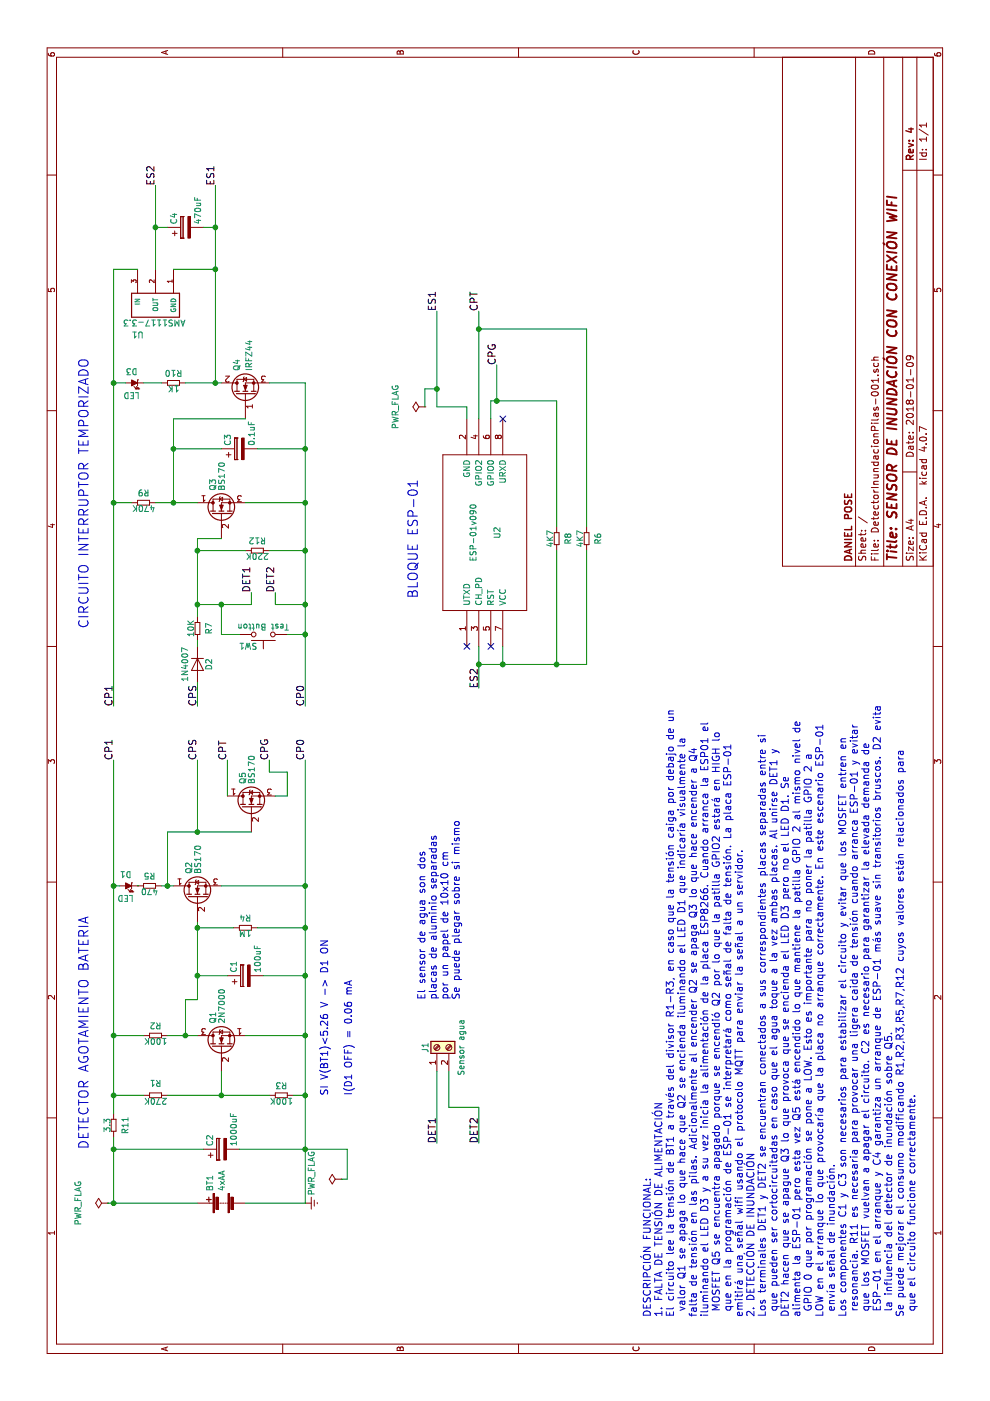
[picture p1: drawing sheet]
EESchema Schematic File Version 2
LIBS:DetectorInundacionPilas-001-rescue
LIBS:power
LIBS:device
LIBS:switches
LIBS:relays
LIBS:motors
LIBS:transistors
LIBS:conn
LIBS:linear
LIBS:regul
LIBS:74xx
LIBS:cmos4000
LIBS:adc-dac
LIBS:memory
LIBS:xilinx
LIBS:microcontrollers
LIBS:dsp
LIBS:microchip
LIBS:analog_switches
LIBS:motorola
LIBS:texas
LIBS:intel
LIBS:audio
LIBS:interface
LIBS:digital-audio
LIBS:philips
LIBS:display
LIBS:cypress
LIBS:siliconi
LIBS:opto
LIBS:atmel
LIBS:contrib
LIBS:valves
LIBS:DetectorInundacionPilas-001-cache
EELAYER 25 0
EELAYER END
$Descr A4 11693 8268
encoding utf-8
Sheet 1 1
Title "SENSOR DE INUNDACIÓN CON CONEXIÓN WIFI"
Date "2018-01-09"
Rev "4"
Comp "DANIEL POSE"
Comment1 ""
Comment2 ""
Comment3 ""
Comment4 ""
$EndDescr
$Comp
L Battery BT1
U 1 1
P 1650 1850
F 0 "BT1" H 1750 1950 50  0000 L CNN
F 1 "4xAA" H 1750 1850 50  0000 L CNN
F 2 "Pin_Headers:Pin_Header_Straight_1x02_Pitch2.54mm" V 1650 1910 50  0001 C CNN
F 3 "" V 1650 1910 50  0001 C CNN
	1    1650 1850
	1    0    0    -1  
$EndComp
$Comp
L R-RESCUE-DetectorInundacionPilas-001 R2
U 1 1
P 3050 1300
F 0 "R2" V 3130 1300 50  0000 C CNN
F 1 "100K" V 3000 1300 50  0000 C CNN
F 2 "Resistors_ThroughHole:R_Axial_DIN0207_L6.3mm_D2.5mm_P10.16mm_Horizontal" V 2980 1300 50  0001 C CNN
F 3 "" H 3050 1300 50  0001 C CNN
	1    3050 1300
	1    0    0    -1  
$EndComp
$Comp
L R-RESCUE-DetectorInundacionPilas-001 R3
U 1 1
P 2550 2350
F 0 "R3" V 2630 2350 50  0000 C CNN
F 1 "100K" V 2500 2350 50  0000 C CNN
F 2 "Resistors_ThroughHole:R_Axial_DIN0207_L6.3mm_D2.5mm_P10.16mm_Horizontal" V 2480 2350 50  0001 C CNN
F 3 "" H 2550 2350 50  0001 C CNN
	1    2550 2350
	1    0    0    -1  
$EndComp
$Comp
L 2N7000 Q1
U 1 1
P 2950 1850
F 0 "Q1" H 3150 1925 50  0000 L CNN
F 1 "2N7000" H 3150 1850 50  0000 L CNN
F 2 "TO_SOT_Packages_THT:TO-92_Molded_Narrow" H 3150 1775 50  0001 L CIN
F 3 "" H 2950 1850 50  0001 L CNN
	1    2950 1850
	1    0    0    -1  
$EndComp
$Comp
L R-RESCUE-DetectorInundacionPilas-001 R1
U 1 1
P 2550 1300
F 0 "R1" V 2650 1300 50  0000 C CNN
F 1 "270K" V 2500 1300 50  0000 C CNN
F 2 "Resistors_ThroughHole:R_Axial_DIN0207_L6.3mm_D2.5mm_P10.16mm_Horizontal" V 2480 1300 50  0001 C CNN
F 3 "" H 2550 1300 50  0001 C CNN
	1    2550 1300
	1    0    0    -1  
$EndComp
$Comp
L R-RESCUE-DetectorInundacionPilas-001 R4
U 1 1
P 3950 2050
F 0 "R4" V 4030 2050 50  0000 C CNN
F 1 "1M" V 3900 2050 50  0000 C CNN
F 2 "Resistors_ThroughHole:R_Axial_DIN0207_L6.3mm_D2.5mm_P10.16mm_Horizontal" V 3880 2050 50  0001 C CNN
F 3 "" H 3950 2050 50  0001 C CNN
	1    3950 2050
	1    0    0    -1  
$EndComp
$Comp
L BS170 Q2
U 1 1
P 4200 1650
F 0 "Q2" H 4400 1725 50  0000 L CNN
F 1 "BS170" H 4400 1650 50  0000 L CNN
F 2 "TO_SOT_Packages_THT:TO-92_Molded_Narrow" H 4400 1575 50  0001 L CIN
F 3 "" H 4200 1650 50  0001 L CNN
	1    4200 1650
	1    0    0    -1  
$EndComp
$Comp
L LED-RESCUE-DetectorInundacionPilas-001 D1
U 1 1
P 4300 1050
F 0 "D1" H 4300 1150 50  0000 C CNN
F 1 "LED" H 4300 950 50  0000 C CNN
F 2 "w_indicators:led_5mm_red" H 4300 1050 50  0001 C CNN
F 3 "" H 4300 1050 50  0001 C CNN
	1    4300 1050
	0    1    1    0   
$EndComp
$Comp
L R-RESCUE-DetectorInundacionPilas-001 R5
U 1 1
P 4300 1250
F 0 "R5" V 4380 1250 50  0000 C CNN
F 1 "470" V 4250 1250 50  0000 C CNN
F 2 "Resistors_ThroughHole:R_Axial_DIN0207_L6.3mm_D2.5mm_P10.16mm_Horizontal" V 4230 1250 50  0001 C CNN
F 3 "" H 4300 1250 50  0001 C CNN
	1    4300 1250
	1    0    0    -1  
$EndComp
$Comp
L Earth #PWR01
U 1 1
P 1650 2550
F 0 "#PWR01" H 1650 2300 50  0001 C CNN
F 1 "Earth" H 1650 2400 50  0001 C CNN
F 2 "" H 1650 2550 50  0001 C CNN
F 3 "" H 1650 2550 50  0001 C CNN
	1    1650 2550
	1    0    0    -1  
$EndComp
Text Label 5350 950  0    60   ~ 0
CP1
Text Label 5350 2550 0    60   ~ 0
CP0
Text Label 5350 1650 0    60   ~ 0
CPS
Text Notes 2100 750  0    79   ~ 0
DETECTOR AGOTAMIENTO BATERIA
Text Notes 2550 2750 0    59   ~ 0
SI V(BT1)<5.26 V -> D1 ON
Text Notes 2550 2950 0    59   ~ 0
I(D1 OFF) = 0.06 mA
$Comp
L D D2
U 1 1
P 6150 1650
F 0 "D2" H 6150 1750 50  0000 C CNN
F 1 "1N4007" H 6150 1550 50  0000 C CNN
F 2 "Diodes_ThroughHole:D_DO-41_SOD81_P10.16mm_Horizontal" H 6150 1650 50  0001 C CNN
F 3 "" H 6150 1650 50  0001 C CNN
	1    6150 1650
	-1   0    0    1   
$EndComp
$Comp
L AMS1117-3.3 U1
U 1 1
P 9150 1300
F 0 "U1" H 9250 1550 50  0000 L CNN
F 1 "AMS1117-3.3" H 8900 1450 50  0000 L CNN
F 2 "TO_SOT_Packages_SMD:SOT-223" H 9400 1350 50  0001 L CNN
F 3 "" H 9150 1300 60  0001 C CNN
	1    9150 1300
	0    -1   -1   0   
$EndComp
$Comp
L ESP-01v090 U2
U 1 1
P 7250 4050
F 0 "U2" H 7250 3950 50  0000 C CNN
F 1 "ESP-01v090" H 7250 4150 50  0000 C CNN
F 2 "ESP8266:ESP-01" H 7250 4050 50  0001 C CNN
F 3 "" H 7250 4050 50  0001 C CNN
	1    7250 4050
	1    0    0    -1  
$EndComp
$Comp
L 2N60 Q4
U 1 1
P 8400 2050
F 0 "Q4" H 8600 2125 50  0000 L CNN
F 1 "IRFZ44" H 8600 2050 50  0000 L TNN
F 2 "TO_SOT_Packages_THT:TO-220-3_Vertical" H 8600 1975 50  0001 L CIN
F 3 "" H 8400 2050 50  0001 L CNN
	1    8400 2050
	1    0    0    -1  
$EndComp
$Comp
L LED-RESCUE-DetectorInundacionPilas-001 D3
U 1 1
P 8500 1100
F 0 "D3" H 8500 1200 50  0000 C CNN
F 1 "LED" H 8500 1000 50  0000 C CNN
F 2 "w_indicators:led_5mm_green" H 8500 1100 50  0001 C CNN
F 3 "" H 8500 1100 50  0001 C CNN
	1    8500 1100
	0    1    1    0   
$EndComp
$Comp
L Screw_Terminal_01x02 J1
U 1 1
P 2950 3650
F 0 "J1" H 2950 3750 50  0000 C CNN
F 1 "Sensor agua" H 2950 3450 50  0000 C CNN
F 2 "Pin_Headers:Pin_Header_Straight_1x02_Pitch2.54mm" H 2950 3650 50  0001 C CNN
F 3 "" H 2950 3650 50  0001 C CNN
	1    2950 3650
	1    0    0    -1  
$EndComp
$Comp
L R-RESCUE-DetectorInundacionPilas-001 R7
U 1 1
P 6450 1650
F 0 "R7" V 6350 1650 50  0000 C CNN
F 1 "10K" V 6500 1650 50  0000 C CNN
F 2 "Resistors_ThroughHole:R_Axial_DIN0207_L6.3mm_D2.5mm_P10.16mm_Horizontal" V 6380 1650 50  0001 C CNN
F 3 "" H 6450 1650 50  0001 C CNN
	1    6450 1650
	0    -1   -1   0   
$EndComp
$Comp
L R-RESCUE-DetectorInundacionPilas-001 R9
U 1 1
P 7500 1200
F 0 "R9" V 7580 1200 50  0000 C CNN
F 1 "470K" V 7450 1200 50  0000 C CNN
F 2 "Resistors_ThroughHole:R_Axial_DIN0207_L6.3mm_D2.5mm_P10.16mm_Horizontal" V 7430 1200 50  0001 C CNN
F 3 "" H 7500 1200 50  0001 C CNN
	1    7500 1200
	1    0    0    -1  
$EndComp
$Comp
L R-RESCUE-DetectorInundacionPilas-001 R10
U 1 1
P 8500 1450
F 0 "R10" V 8580 1450 50  0000 C CNN
F 1 "1K" V 8450 1450 50  0000 C CNN
F 2 "Resistors_ThroughHole:R_Axial_DIN0207_L6.3mm_D2.5mm_P10.16mm_Horizontal" V 8430 1450 50  0001 C CNN
F 3 "" H 8500 1450 50  0001 C CNN
	1    8500 1450
	1    0    0    -1  
$EndComp
Text Label 6750 2100 0    60   ~ 0
DET1
Text Label 6750 2300 0    60   ~ 0
DET2
Text Label 2150 3650 0    60   ~ 0
DET1
Text Label 2150 4000 0    60   ~ 0
DET2
Text Label 5800 950  0    60   ~ 0
CP1
Text Label 5800 2550 0    60   ~ 0
CP0
Text Label 5800 1650 0    60   ~ 0
CPS
Text Notes 6450 750  0    79   ~ 0
CIRCUITO INTERRUPTOR TEMPORIZADO
Text Notes 3350 3850 0    60   ~ 0
El sensor de agua son dos \nplacas de aluminio separadas\npor un papel de 10x10 cm\nSe puede plegar sobre si mismo
Text Label 10150 1300 0    60   ~ 0
ES2
Text Label 10150 1800 0    60   ~ 0
ES1
$Comp
L BS170 Q5
U 1 1
P 4950 2100
F 0 "Q5" H 5150 2175 50  0000 L CNN
F 1 "BS170" H 5150 2100 50  0000 L CNN
F 2 "TO_SOT_Packages_THT:TO-92_Molded_Narrow" H 5150 2025 50  0001 L CIN
F 3 "" H 4950 2100 50  0001 L CNN
	1    4950 2100
	1    0    0    -1  
$EndComp
Text Label 5350 1900 0    60   ~ 0
CPT
Text Notes 6700 3500 0    79   ~ 0
BLOQUE ESP-01
$Comp
L R-RESCUE-DetectorInundacionPilas-001 R8
U 1 1
P 7200 4650
F 0 "R8" V 7100 4650 50  0000 C CNN
F 1 "4K7" V 7250 4650 50  0000 C CNN
F 2 "Resistors_ThroughHole:R_Axial_DIN0207_L6.3mm_D2.5mm_P10.16mm_Horizontal" V 7130 4650 50  0001 C CNN
F 3 "" H 7200 4650 50  0001 C CNN
	1    7200 4650
	0    -1   -1   0   
$EndComp
Text Label 9100 4000 0    60   ~ 0
CPT
Text Label 5950 4000 0    60   ~ 0
ES2
Text Label 9100 3650 0    60   ~ 0
ES1
$Comp
L CP C2
U 1 1
P 2100 1850
F 0 "C2" H 2125 1950 50  0000 L CNN
F 1 "1000uF" H 2125 1750 50  0000 L CNN
F 2 "Capacitors_ThroughHole:CP_Radial_D10.0mm_P5.00mm" H 2138 1700 50  0001 C CNN
F 3 "" H 2100 1850 50  0001 C CNN
	1    2100 1850
	1    0    0    -1  
$EndComp
NoConn ~ 6300 4100
NoConn ~ 6300 3900
NoConn ~ 8200 4200
$Comp
L PWR_FLAG #FLG02
U 1 1
P 1650 900
F 0 "#FLG02" H 1650 975 50  0001 C CNN
F 1 "PWR_FLAG" H 1650 1150 50  0000 C CNN
F 2 "" H 1650 900 50  0001 C CNN
F 3 "" H 1650 900 50  0001 C CNN
	1    1650 900 
	1    0    0    -1  
$EndComp
$Comp
L PWR_FLAG #FLG03
U 1 1
P 1850 2850
F 0 "#FLG03" H 1850 2925 50  0001 C CNN
F 1 "PWR_FLAG" H 1900 3100 50  0000 C CNN
F 2 "" H 1850 2850 50  0001 C CNN
F 3 "" H 1850 2850 50  0001 C CNN
	1    1850 2850
	1    0    0    -1  
$EndComp
$Comp
L PWR_FLAG #FLG04
U 1 1
P 8300 3550
F 0 "#FLG04" H 8300 3625 50  0001 C CNN
F 1 "PWR_FLAG" H 8300 3800 50  0000 C CNN
F 2 "" H 8300 3550 50  0001 C CNN
F 3 "" H 8300 3550 50  0001 C CNN
	1    8300 3550
	1    0    0    -1  
$EndComp
Text Label 5350 2250 0    60   ~ 0
CPG
$Comp
L BS170 Q3
U 1 1
P 7400 1850
F 0 "Q3" H 7600 1925 50  0000 L CNN
F 1 "BS170" H 7600 1850 50  0000 L CNN
F 2 "TO_SOT_Packages_THT:TO-92_Molded_Narrow" H 7600 1775 50  0001 L CIN
F 3 "" H 7400 1850 50  0001 L CNN
	1    7400 1850
	1    0    0    -1  
$EndComp
$Comp
L SW_Push SW1
U 1 1
P 6400 2200
F 0 "SW1" H 6450 2300 50  0000 L CNN
F 1 "Test Button" H 6400 2140 50  0000 C CNN
F 2 "Pin_Headers:Pin_Header_Straight_1x02_Pitch2.54mm" H 6400 2400 50  0001 C CNN
F 3 "" H 6400 2400 50  0001 C CNN
	1    6400 2200
	0    -1   -1   0   
$EndComp
$Comp
L R-RESCUE-DetectorInundacionPilas-001 R6
U 1 1
P 7200 4900
F 0 "R6" V 7100 4900 50  0000 C CNN
F 1 "4K7" V 7250 4900 50  0000 C CNN
F 2 "Resistors_ThroughHole:R_Axial_DIN0207_L6.3mm_D2.5mm_P10.16mm_Horizontal" V 7130 4900 50  0001 C CNN
F 3 "" H 7200 4900 50  0001 C CNN
	1    7200 4900
	0    -1   -1   0   
$EndComp
Text Label 8650 4150 0    60   ~ 0
CPG
Wire Wire Line
	1650 900  1650 1650
Wire Wire Line
	2550 950  2550 1200
Wire Wire Line
	3050 950  3050 1200
Connection ~ 2550 950 
Connection ~ 3050 950 
Wire Wire Line
	2550 1400 2550 2250
Wire Wire Line
	2550 1850 2750 1850
Connection ~ 2550 1850
Wire Wire Line
	3050 1400 3050 1650
Connection ~ 3050 1550
Wire Wire Line
	3050 2550 3050 2050
Wire Wire Line
	2550 2550 2550 2450
Connection ~ 3050 2550
Connection ~ 2550 2550
Wire Wire Line
	3950 2550 3950 2150
Connection ~ 3950 2550
Wire Wire Line
	1650 2050 1650 2550
Wire Wire Line
	1650 2550 5350 2550
Connection ~ 4300 950 
Wire Wire Line
	8500 1200 8500 1350
Wire Wire Line
	6300 1650 6350 1650
Wire Wire Line
	8500 1550 8500 1850
Wire Wire Line
	7500 1300 7500 1650
Wire Wire Line
	5800 950  9450 950 
Connection ~ 7500 950 
Wire Wire Line
	5800 2550 8500 2550
Wire Wire Line
	8500 2550 8500 2250
Connection ~ 7500 2550
Wire Wire Line
	2150 3650 2750 3650
Wire Wire Line
	2750 3750 2450 3750
Wire Wire Line
	2450 3750 2450 4000
Wire Wire Line
	2450 4000 2150 4000
Wire Wire Line
	6000 1650 5800 1650
Wire Wire Line
	8500 1800 10150 1800
Connection ~ 8500 1800
Wire Wire Line
	9450 1800 9450 1450
Wire Wire Line
	9450 1300 10150 1300
Connection ~ 9450 1800
Wire Wire Line
	5050 1900 5350 1900
Wire Wire Line
	4750 1650 5350 1650
Wire Wire Line
	6300 4200 6150 4200
Wire Wire Line
	6150 4000 6150 4900
Wire Wire Line
	5950 4000 6300 4000
Connection ~ 6150 4000
Wire Wire Line
	6150 4650 7100 4650
Connection ~ 6150 4200
Wire Wire Line
	8350 4650 7300 4650
Wire Wire Line
	8200 4000 9100 4000
Wire Wire Line
	2100 1700 2100 950 
Connection ~ 2100 950 
Wire Wire Line
	2100 2000 2100 2900
Connection ~ 2100 2550
Wire Wire Line
	8200 3900 8300 3900
Wire Wire Line
	8300 3900 8300 3650
Wire Wire Line
	8300 3650 9100 3650
Connection ~ 1650 950 
Wire Wire Line
	1850 2850 1850 2900
Wire Wire Line
	1850 2900 2100 2900
Wire Wire Line
	8300 3550 8450 3550
Wire Wire Line
	8450 3550 8450 3650
Connection ~ 8450 3650
Wire Wire Line
	8500 950  8500 1050
Wire Wire Line
	3050 1550 3350 1550
Wire Wire Line
	3350 1550 3350 1650
Wire Wire Line
	3350 1650 4000 1650
Wire Wire Line
	3950 1950 3950 1650
Connection ~ 3950 1650
Wire Wire Line
	4300 950  4300 1000
Wire Wire Line
	4300 1150 4300 1150
Wire Wire Line
	4300 1350 4300 1450
Wire Wire Line
	4300 1850 4300 2550
Connection ~ 4300 2550
Wire Wire Line
	5050 2300 5050 2400
Wire Wire Line
	5050 2400 5250 2400
Wire Wire Line
	5250 2400 5250 2250
Wire Wire Line
	5250 2250 5350 2250
Wire Wire Line
	8200 1450 8200 2050
Wire Wire Line
	7500 1450 8200 1450
Connection ~ 7500 1450
Wire Wire Line
	6550 1650 7200 1650
Wire Wire Line
	7200 1650 7200 1850
Wire Wire Line
	7500 1100 7500 950 
Wire Wire Line
	7500 2050 7500 2550
Wire Wire Line
	6650 1650 6650 2100
Wire Wire Line
	6650 2100 6750 2100
Connection ~ 6650 1650
Wire Wire Line
	6750 2300 6650 2300
Wire Wire Line
	6650 2300 6650 2550
Connection ~ 6650 2550
Wire Wire Line
	6400 2000 6400 1850
Wire Wire Line
	6400 1850 6650 1850
Connection ~ 6650 1850
Wire Wire Line
	6400 2400 6400 2550
Connection ~ 6400 2550
Wire Wire Line
	6150 4900 7100 4900
Connection ~ 6150 4650
Wire Wire Line
	8350 4100 8350 4650
Wire Wire Line
	8350 4100 8200 4100
Wire Wire Line
	8350 4150 8650 4150
Connection ~ 8350 4150
Wire Wire Line
	8950 4900 7300 4900
Wire Wire Line
	8950 4000 8950 4900
Wire Wire Line
	4750 1400 4750 2100
Wire Wire Line
	4300 1400 4750 1400
Connection ~ 4300 1400
Connection ~ 4750 1650
$Comp
L CP C1
U 1 1
P 3550 2050
F 0 "C1" H 3575 2150 50  0000 L CNN
F 1 "100uF" H 3575 1950 50  0000 L CNN
F 2 "Capacitors_ThroughHole:CP_Radial_D4.0mm_P2.00mm" H 3588 1900 50  0001 C CNN
F 3 "" H 3550 2050 50  0001 C CNN
	1    3550 2050
	1    0    0    -1  
$EndComp
Wire Wire Line
	3550 1900 3550 1650
Connection ~ 3550 1650
Wire Wire Line
	3550 2200 3550 2550
Connection ~ 3550 2550
$Comp
L CP C3
U 1 1
P 7950 2000
F 0 "C3" H 7975 2100 50  0000 L CNN
F 1 "0.1uF" H 7975 1900 50  0000 L CNN
F 2 "Capacitors_ThroughHole:CP_Radial_D4.0mm_P2.00mm" H 7988 1850 50  0001 C CNN
F 3 "" H 7950 2000 50  0001 C CNN
	1    7950 2000
	1    0    0    -1  
$EndComp
Wire Wire Line
	7950 1850 7950 1450
Connection ~ 7950 1450
Wire Wire Line
	7950 2150 7950 2550
Connection ~ 7950 2550
Connection ~ 8500 950 
Wire Wire Line
	9450 950  9450 1150
$Comp
L R-RESCUE-DetectorInundacionPilas-001 R12
U 1 1
P 7100 2150
F 0 "R12" V 7180 2150 50  0000 C CNN
F 1 "220K" V 7050 2150 50  0000 C CNN
F 2 "Resistors_ThroughHole:R_Axial_DIN0207_L6.3mm_D2.5mm_P10.16mm_Horizontal" V 7030 2150 50  0001 C CNN
F 3 "" H 7100 2150 50  0001 C CNN
	1    7100 2150
	1    0    0    -1  
$EndComp
Wire Wire Line
	7100 2050 7100 1650
Connection ~ 7100 1650
Wire Wire Line
	7100 2250 7100 2550
Connection ~ 7100 2550
$Comp
L R-RESCUE-DetectorInundacionPilas-001 R11
U 1 1
P 2300 950
F 0 "R11" V 2200 950 50  0000 C CNN
F 1 "3.3" V 2350 950 50  0000 C CNN
F 2 "Resistors_ThroughHole:R_Axial_DIN0207_L6.3mm_D2.5mm_P10.16mm_Horizontal" V 2230 950 50  0001 C CNN
F 3 "" H 2300 950 50  0001 C CNN
	1    2300 950 
	0    -1   -1   0   
$EndComp
Wire Wire Line
	1650 950  2200 950 
Wire Wire Line
	2400 950  5350 950 
Connection ~ 8950 4000
$Comp
L CP C4
U 1 1
P 9800 1550
F 0 "C4" H 9825 1650 50  0000 L CNN
F 1 "470uF" H 9825 1450 50  0000 L CNN
F 2 "Capacitors_ThroughHole:CP_Radial_D6.3mm_P2.50mm" H 9838 1400 50  0001 C CNN
F 3 "" H 9800 1550 50  0001 C CNN
	1    9800 1550
	1    0    0    -1  
$EndComp
Wire Wire Line
	9800 1400 9800 1300
Connection ~ 9800 1300
Wire Wire Line
	9800 1700 9800 1800
Connection ~ 9800 1800
Text Notes 700  7750 0    60   ~ 0
DESCRIPCIÓN FUNCIONAL:\n1. FALTA DE TENSIÓN DE ALIMENTACIÓN\nEl circuito lee la tensión de BT1 a través del divisor R1-R3, en caso que la tensión caiga por debajo de un\n valor Q1 se apaga lo que hace que Q2 se encienda iluminando el LED D1 que indicaría visualmente la \nfalta de tensión en las pilas. Adicionalmente al encender Q2 se apaga Q3 lo que hace encender a Q4 \niluminando el LED D3 y a su vez inicia la alimentación de la placa ESP8266. Cuando arranca la ESP01 el\n MOSFET Q5 se encuentra apagado porque se encendió Q2 por lo que la patilla GPIO2 estará en HIGH lo\n que en la programación de ESP-01 se interpretará como señal de falta de tensión. La placa ESP-01\nemitirá una señal wifi usando el protocolo MQTT para enviar la señal a un servidor.\n2. DETECCIÓN DE INUNDACIÓN\nLos terminales DET1 y DET2 se encuentran conectados a sus correspondientes placas separadas entre si\n que pueden ser cortocircuitadas en caso que el agua toque a la vez ambas placas. Al unirse DET1 y\nDET2 hacen que se apague Q3 lo que provoca que se encienda el LED D3 pero no el LED D1. Se \nalimenta la ESP-01 pero esta vez Q5 está encendido lo que mantiene la patilla GPIO 2 al mismo nivel de\n GPIO 0 que por programación se pone a LOW. Esto es importante para no poner la patilla GPIO 2 a \nLOW en el arranque lo que provocaría que la placa no arranque correctamente. En este escenario ESP-01\n envía señal de inundación.\nLos componentes C1 y C3 son necesarios para estabilizar el circuito y evitar que los MOSFET entren en\n resonancia. R11 es necesaria para provocar una ligera caida de tensión cuando arranca ESP-01 y evitar\n que los MOSFET vuelvan a apagar el circuito. C2 es necesario para garantizar la elevada demanda de\n ESP-01 en el arranque y C4 garantiza un arranque de ESP-01 más suave sin transitorios bruscos. D2 evita\n la influencia del detector de inundación sobre Q5.\nSe puede mejorar el consumo modificando R1,R2,R3,R5,R7,R12 cuyos valores están relacionados para\n que el circuito funcione correctamente.\n \n
$EndSCHEMATC
